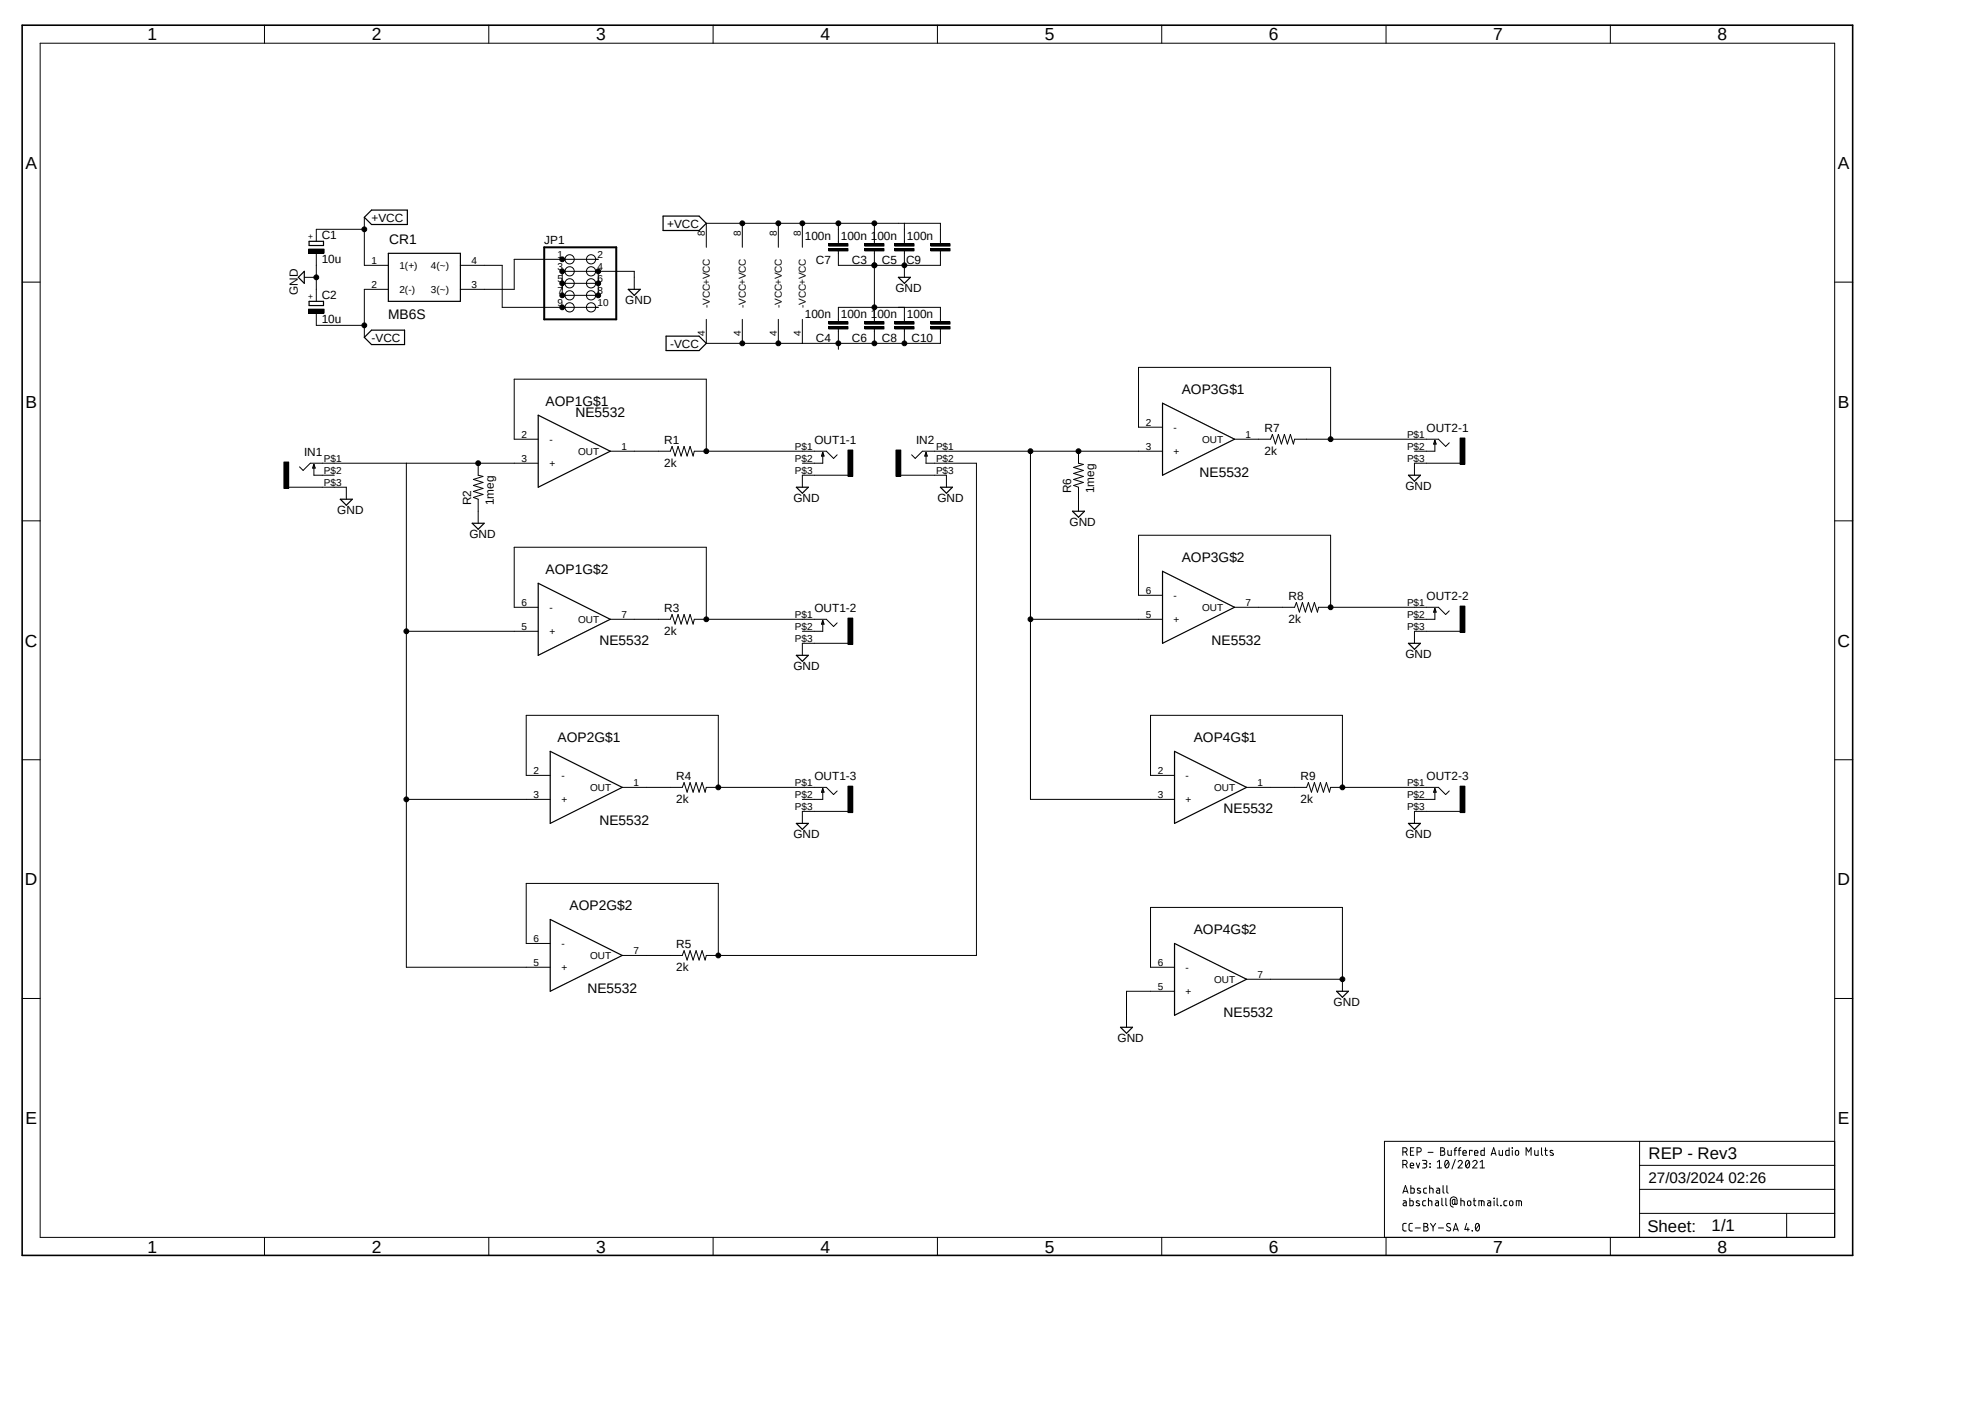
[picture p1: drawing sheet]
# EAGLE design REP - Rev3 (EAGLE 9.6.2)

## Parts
AOP1  NE5532  TL072ACDR  [SOIC8]
AOP2  NE5532  TL072ACDR  [SOIC8]
AOP3  NE5532  TL072ACDR  [SOIC8]
AOP4  NE5532  TL072ACDR  [SOIC8]
C1  10u  CPOL-EUB  [PANASONIC_B]
C2  10u  CPOL-EUB  [PANASONIC_B]
C3  100n  C-EUC0805  [C0805]
C4  100n  C-EUC0805  [C0805]
C5  100n  C-EUC0805  [C0805]
C6  100n  C-EUC0805  [C0805]
C7  100n  C-EUC0805  [C0805]
C8  100n  C-EUC0805  [C0805]
C9  100n  C-EUC0805  [C0805]
C10  100n  C-EUC0805  [C0805]
CR1  MB6S  [4SOIC]
IN1  WQP-PJ301M-12_JACK  [WQP-PJ301M-12_JACK]
IN2  WQP-PJ301M-12_JACK  [WQP-PJ301M-12_JACK]
JP1  PINHD-2X5  [2X05]
OUT1-1  WQP-PJ301M-12_JACK  [WQP-PJ301M-12_JACK]
OUT1-2  WQP-PJ301M-12_JACK  [WQP-PJ301M-12_JACK]
OUT1-3  WQP-PJ301M-12_JACK  [WQP-PJ301M-12_JACK]
OUT2-1  WQP-PJ301M-12_JACK  [WQP-PJ301M-12_JACK]
OUT2-2  WQP-PJ301M-12_JACK  [WQP-PJ301M-12_JACK]
OUT2-3  WQP-PJ301M-12_JACK  [WQP-PJ301M-12_JACK]
R1  2k  R-US_R0805  [R0805]
R2  1meg  R-US_R0805  [R0805]
R3  2k  R-US_R0805  [R0805]
R4  2k  R-US_R0805  [R0805]
R5  2k  R-US_R0805  [R0805]
R6  1meg  R-US_R0805  [R0805]
R7  2k  R-US_R0805  [R0805]
R8  2k  R-US_R0805  [R0805]
R9  2k  R-US_R0805  [R0805]

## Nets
+VCC: AOP1.8(+VCC) AOP2.8(+VCC) AOP3.8(+VCC) AOP4.8(+VCC) C1.+ C3.2 C5.2 C7.2 C9.2 CR1.1(1(+))
-VCC: AOP1.4(-VCC) AOP2.4(-VCC) AOP3.4(-VCC) AOP4.4(-VCC) C2.- C4.1 C6.1 C8.1 C10.1 CR1.2(2(-))
GND: AOP4.5(+) AOP4.6(-) AOP4.7(OUT) C1.- C2.+ C3.1 C4.2 C5.1 C6.2 C7.1 C8.2 C9.1 IN1.P$3 IN2.P$3 JP1.3 JP1.4 JP1.5 JP1.6 JP1.7 JP1.8 OUT1-1.P$3 OUT1-2.P$3 OUT1-3.P$3 OUT2-1.P$3 OUT2-2.P$3 OUT2-3.P$3 R2.1 R6.1
N$1: AOP1.2(-) OUT1-1.P$1 R1.2
N$2: AOP1.6(-) OUT1-2.P$1 R3.2
N$3: AOP1.1(OUT) R1.1
N$4: AOP1.7(OUT) R3.1
N$5: CR1.3(3(~)) JP1.1 JP1.2
N$6: AOP1.3(+) AOP1.5(+) AOP2.3(+) AOP2.5(+) IN1.P$1 R2.2
N$7: AOP3.2(-) OUT2-1.P$1 R7.2
N$8: AOP2.1(OUT) R4.1
N$9: AOP3.6(-) OUT2-2.P$1 R8.2
N$10: AOP3.1(OUT) R7.1
N$11: AOP3.7(OUT) R8.1
N$12: AOP4.2(-) OUT2-3.P$1 R9.2
N$13: AOP4.1(OUT) R9.1
N$14: AOP3.3(+) AOP3.5(+) AOP4.3(+) IN2.P$1 R6.2
N$15: AOP2.7(OUT) R5.1
N$16: AOP2.2(-) OUT1-3.P$1 R4.2
N$18: C10.2
N$19: AOP2.6(-) IN2.P$2 R5.2
N$30: CR1.4(4(~)) JP1.9 JP1.10
Unconnected: IN1.P$2 OUT1-1.P$2 OUT1-2.P$2 OUT1-3.P$2 OUT2-1.P$2 OUT2-2.P$2 OUT2-3.P$2

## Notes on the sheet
- REP - Buffered Audio Mults 
  Rev3: 10/2021
  
  Abschall
  abschall@hotmail.com
  
  CC-BY-SA 4.0
